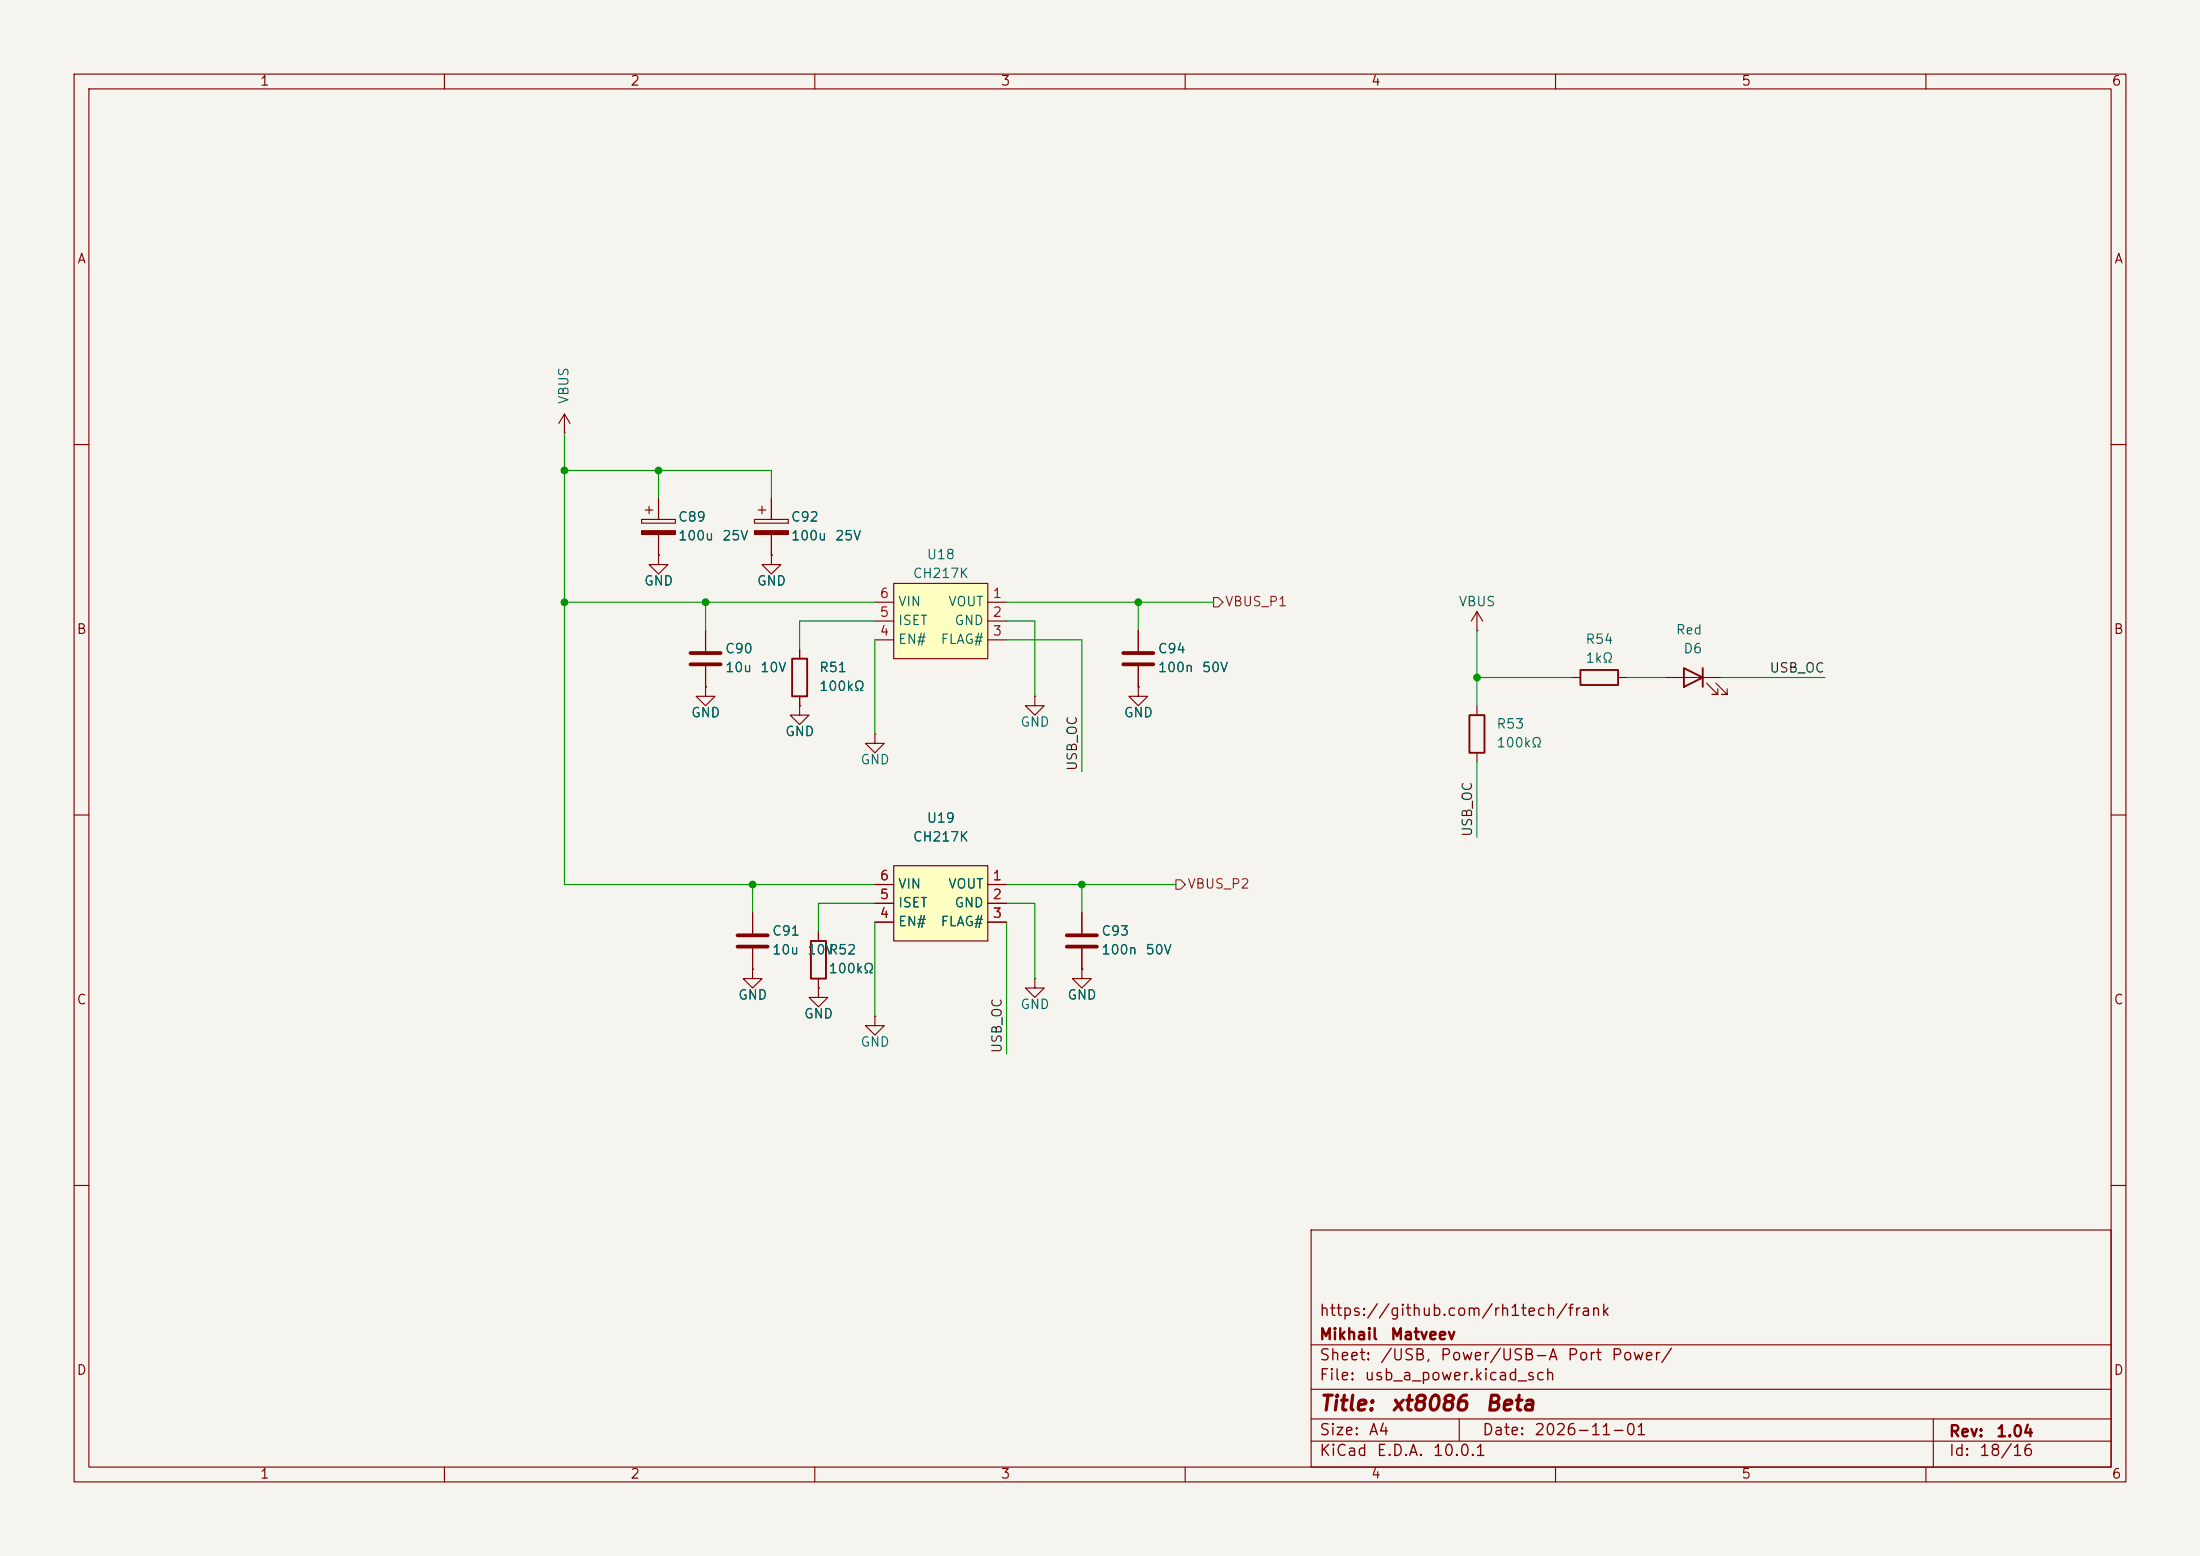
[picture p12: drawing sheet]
<svg xmlns="http://www.w3.org/2000/svg" width="297mm" height="210mm" viewBox="0 0 297 210" stroke-linecap="round" stroke-linejoin="round" font-family="sans-serif">
<path d="M0 0h297v210h-297z" fill="#f5f4ef" stroke="#f5f4ef" stroke-width=".14"/>
<g fill="none" stroke="#840000" stroke-width=".15">
<path d="M10 10h277v190h-277zM12 12h273v186h-273zM60 10v2M110 10v2M160 10v2M210 10v2M260 10v2M76.2 58.4h.1M76.2 55.9l-.8 1.3M76.2 55.9l.8 1.3M76.2 55.9v2.5M10 60h2"/>
<path d="M86.6 70.1h4.6v.5h-4.6zM87.1 68.8h1M87.6 68.3v1M88.9 74.9v1.3h1.3l-1.3 1.3-1.3-1.3h1.3M88.9 74.9h.1M88.9 67.3v2.8M88.9 72.1v2.8M101.9 70.1h4.5v.5h-4.5zM102.4 68.8h1M102.9 68.3v1M104.1 74.9v1.3h1.3l-1.3 1.3-1.2-1.3h1.2M104.1 74.9h.1"/>
<path d="M104.1 67.3v2.8M104.1 72.1v2.8M285 60h2M95.2 92.7v1.3h1.3l-1.3 1.3-1.2-1.3h1.2M95.2 92.7h.1M95.2 85.1v2.8M95.2 89.9v2.8M107.9 95.3v1.2h1.3l-1.3 1.3-1.2-1.3h1.2M107.9 95.3h.1M107.9 87.6v1.3M107.9 94v1.3M118.1 99.1v1.2h1.3l-1.3 1.3-1.3-1.3h1.3"/>
<path d="M118.1 99.1h.1M153.7 92.7v1.3h1.2l-1.2 1.3-1.3-1.3h1.3M153.7 92.7h.1M153.7 85.1v2.8M153.7 89.9v2.8M199.4 85.1h.1M199.4 82.6l-.8 1.2M199.4 82.6l.8 1.2M199.4 82.6v2.5M212.1 91.4h1.3M218.4 91.4h1.3M224.8 91.4h7.6"/>
<path d="M230.4 92.2l1.5 1.5h-.8h.8v-.7M231.6 92.2l1.6 1.5h-.8h.8v-.7M10 110h2M285 110h2M146 123.2v2.8M146 128v2.8M10 160h2M177 166h108v32h-108zM285 160h2M60 198v2M110 198v2M160 198v2"/>
<path d="M177 194.5h108M177 191.5h108M177 187.5h108M177 181.5h108M197 191.5v3M210 198v2M260 198v2M261 191.5v6.5"/>
</g>
<g fill="#840000" stroke="#840000" stroke-width=".15">
<path d="M101.9 71.6h4.5v.5h-4.5z"/>
<path d="M86.6 71.6h4.6v.5h-4.6z"/>
</g>
<path d="M93.2 88.1h4.1M93.2 89.7h4.1M151.6 88.1h4.1M151.6 89.7h4.1M144 126.2h4.1M144 127.8h4.1" fill="none" stroke="#840000" stroke-width=".51"/>
<path d="M106.9 88.9h2.1v5.1h-2.1zM213.4 90.4h5v2.1h-5zM227.3 90.2l2.6 1.2-2.6 1.3zM229.9 90.2v2.5" fill="none" stroke="#840000" stroke-width=".25"/>
<path d="M120.6 78.7h12.7v10.2h-12.7z" fill="#ffffc2"/>
<path d="M120.6 78.7h12.7v10.2h-12.7zM118.1 81.3h2.5M118.1 83.8h2.5M118.1 86.4h2.5M133.3 81.3h2.6M133.3 83.8h2.6M133.3 86.4h2.6M139.7 94v1.3h1.3l-1.3 1.2-1.3-1.2h1.3M139.7 94h.1M199.4 95.3v1.2M199.4 101.6v1.3" fill="none" stroke="#840000" stroke-width=".15"/>
<path d="M198.4 96.5h2v5.1h-2z" fill="none" stroke="#840000" stroke-width=".25"/>
<path d="M120.6 116.8h12.7v10.2h-12.7z" fill="#ffffc2"/>
<g fill="none" stroke="#840000" stroke-width=".15">
<path d="M88.9 74.9h.1M88.9 67.3v2.8M88.9 72.1v2.8M104.1 74.9h.1M104.1 67.3v2.8M104.1 72.1v2.8M95.2 92.7h.1M95.2 85.1v2.8M95.2 89.9v2.8M107.9 95.3h.1M107.9 87.6v1.3M107.9 94v1.3"/>
<path d="M153.7 92.7h.1M153.7 85.1v2.8M153.7 89.9v2.8M118.1 119.4h2.5M120.6 116.8h12.7v10.2h-12.7zM133.3 119.4h2.6M101.6 130.8v1.3h1.3l-1.3 1.3-1.3-1.3h1.3M101.6 130.8h.1M101.6 123.2v2.8M101.6 128v2.8M110.5 133.4v1.2h1.3l-1.3 1.3-1.3-1.3h1.3M110.5 133.4h.1"/>
<path d="M110.5 125.7v1.3M110.5 132.1v1.3M118.1 137.2v1.2h1.3l-1.3 1.3-1.3-1.3h1.3M118.1 137.2h.1M118.1 121.9h2.5M118.1 124.5h2.5M133.3 121.9h2.6M133.3 124.5h2.6M139.7 132.1v1.3h1.3l-1.3 1.2-1.3-1.2h1.3M139.7 132.1h.1M146 130.8v1.3h1.3l-1.3 1.3-1.2-1.3h1.2M146 130.8h.1"/>
<path d="M146 123.2v2.8M146 128v2.8"/>
</g>
<path d="M99.6 126.2h4M99.6 127.8h4" fill="none" stroke="#840000" stroke-width=".51"/>
<path d="M109.5 127h2v5.1h-2z" fill="none" stroke="#840000" stroke-width=".25"/>
<path d="M163.8 80.6h.7l.6 .7-.6 .6h-.7zM158.7 118.7h.7l.6 .7-.6 .6h-.7z" fill="none" stroke="#725600" stroke-width=".15"/>
<g fill="none" stroke="#009600" stroke-width=".15">
<path d="M76.2 58.4v61h41.9M76.2 63.5h27.9v3.8M88.9 63.5v3.8M76.2 81.3h41.9M95.2 81.3v3.8M118.1 83.8h-10.2v3.8M118.1 86.4v12.7M135.9 86.4h10.1v17.7M135.9 83.8h3.8v10.2M135.9 81.3h27.9M153.7 81.3v3.8M199.4 85.1v10.2"/>
<path d="M199.4 91.4h12.7M219.7 91.4h5.1M232.4 91.4h14M101.6 119.4v3.8M135.9 119.4h22.8M146 119.4v3.8M199.4 102.9v10.1M118.1 121.9h-7.6v3.8M118.1 124.5v12.7M135.9 121.9h3.8v10.2M135.9 124.5v17.7"/>
</g>
<g fill="#009600" stroke="#009600" stroke-width=".14">
<circle cx="146" cy="119.4" r=".46"/>
<circle cx="153.7" cy="81.3" r=".46"/>
<circle cx="199.4" cy="91.4" r=".46"/>
<circle cx="101.6" cy="119.4" r=".46"/>
<circle cx="76.2" cy="81.3" r=".46"/>
<circle cx="95.2" cy="81.3" r=".46"/>
<circle cx="76.2" cy="63.5" r=".46"/>
<circle cx="88.9" cy="63.5" r=".46"/>
</g>
<g font-size="2" fill="#840000">
<text x="178" y="190.9">Title:</text>
<text x="187.7" y="190.9">xt8086</text>
<text x="200.4" y="190.9">Beta</text>
</g>
<g font-size="1.5" fill="#840000">
<text x="178" y="178">https://github.com/rh1tech/frank</text>
<text x="178" y="184">Sheet:</text>
<text x="178" y="181.2">Mikhail</text>
<text x="186.2" y="184">/USB,</text>
<text x="187.6" y="181.2">Matveev</text>
<text x="194.3" y="184">Power/USB-A</text>
<text x="211.5" y="184">Port</text>
<text x="217.4" y="184">Power/</text>
<text x="178" y="186.7">File:</text>
<text x="184.1" y="186.7">usb_a_power.kicad_sch</text>
<text x="178" y="196.9">KiCad</text>
<text x="178" y="194.1">Size:</text>
<text x="184.7" y="194.1">A4</text>
<text x="185.7" y="196.9">E.D.A.</text>
<text x="193.3" y="196.9">10.0.1</text>
<text x="200" y="194.1">Date:</text>
<text x="207" y="194.1">2026-11-01</text>
<text x="263" y="194.3">Rev:</text>
<text x="263" y="196.9">Id:</text>
<text x="267.1" y="196.9">18/16</text>
<text x="269.4" y="194.3">1.04</text>
</g>
<g font-size="1.3" fill="#840000">
<text x="35" y="11.9">1</text>
<text x="85" y="11.9">2</text>
<text x="135" y="11.9">3</text>
<text x="185" y="11.9">4</text>
<text x="235" y="11.9">5</text>
<text x="285" y="11.9">6</text>
<text x="10.3" y="35.9">A</text>
<text x="285.3" y="35.9">A</text>
<text x="10.3" y="85.9">B</text>
<text x="285.3" y="85.9">B</text>
<text x="10.3" y="135.9">C</text>
<text x="285.3" y="135.9">C</text>
<text x="10.3" y="185.9">D</text>
<text x="285.3" y="185.9">D</text>
<text x="35" y="199.9">1</text>
<text x="85" y="199.9">2</text>
<text x="135" y="199.9">3</text>
<text x="185" y="199.9">4</text>
<text x="235" y="199.9">5</text>
<text x="285" y="199.9">6</text>
</g>
<g font-size="1.3" fill="#006464">
<text x="77.1" y="54.6" transform="rotate(-90 77.1 54.6)">VBUS</text>
<text x="91.4" y="70.7">C89</text>
<text x="106.7" y="70.7">C92</text>
<text x="91.4" y="73.3">100u</text>
<text x="97.4" y="73.3">25V</text>
<text x="106.7" y="73.3">100u</text>
<text x="112.6" y="73.3">25V</text>
<text x="125" y="75.8">U18</text>
<text x="86.9" y="79.3">GND</text>
<text x="102.1" y="79.3">GND</text>
<text x="121.2" y="82.1">VIN</text>
<text x="123.1" y="78.3">CH217K</text>
<text x="127.9" y="82.1">VOUT</text>
<text x="196.8" y="82.1">VBUS</text>
<text x="97.8" y="88.5">C90</text>
<text x="121.2" y="87.2">EN#</text>
<text x="121.2" y="84.7">ISET</text>
<text x="126.9" y="87.2">FLAG#</text>
<text x="128.8" y="84.7">GND</text>
<text x="156.2" y="88.5">C94</text>
<text x="214" y="87.2">R54</text>
<text x="214" y="89.8">1kΩ</text>
<text x="226.1" y="86">Red</text>
<text x="227.2" y="88.5">D6</text>
<text x="97.8" y="91">10u</text>
<text x="102.5" y="91">10V</text>
<text x="110.5" y="91">R51</text>
<text x="110.5" y="93.6">100kΩ</text>
<text x="156.2" y="91">100n</text>
<text x="162.2" y="91">50V</text>
<text x="93.2" y="97.1">GND</text>
<text x="105.9" y="99.7">GND</text>
<text x="137.7" y="98.4">GND</text>
<text x="151.6" y="97.1">GND</text>
<text x="201.9" y="98.7">R53</text>
<text x="201.9" y="101.2">100kΩ</text>
<text x="116.1" y="103.5">GND</text>
<text x="123.1" y="113.9">CH217K</text>
<text x="125" y="111.4">U19</text>
<text x="121.2" y="125.3">EN#</text>
<text x="121.2" y="122.8">ISET</text>
<text x="121.2" y="120.2">VIN</text>
<text x="126.9" y="125.3">FLAG#</text>
<text x="127.9" y="120.2">VOUT</text>
<text x="128.8" y="122.8">GND</text>
<text x="104.1" y="126.6">C91</text>
<text x="104.1" y="129.1">10u</text>
<text x="108.9" y="129.1">10V</text>
<text x="111.8" y="129.1">R52</text>
<text x="111.8" y="131.7">100kΩ</text>
<text x="148.6" y="129.1">100n</text>
<text x="148.6" y="126.6">C93</text>
<text x="154.5" y="129.1">50V</text>
<text x="99.6" y="135.2">GND</text>
<text x="108.5" y="137.8">GND</text>
<text x="137.7" y="136.5">GND</text>
<text x="144" y="135.2">GND</text>
<text x="116.1" y="141.6">GND</text>
</g>
<g font-size="1.3" fill="#a90000">
<text x="118.7" y="83.6">5</text>
<text x="118.7" y="81">6</text>
<text x="133.9" y="81">1</text>
<text x="133.9" y="83.6">2</text>
<text x="118.7" y="86.1">4</text>
<text x="133.9" y="86.1">3</text>
<text x="118.7" y="119.1">6</text>
<text x="133.9" y="119.1">1</text>
<text x="118.7" y="124.2">4</text>
<text x="118.7" y="121.7">5</text>
<text x="133.9" y="121.7">2</text>
<text x="133.9" y="124.2">3</text>
</g>
<g font-size="1.3" fill="#725600">
<text x="165.3" y="82.1">VBUS_P1</text>
<text x="160.2" y="120.2">VBUS_P2</text>
</g>
<g font-size="1.3" fill="#0f0f0f">
<text x="238.8" y="91.1">USB_OC</text>
<text x="145.7" y="104.1" transform="rotate(-90 145.7 104.1)">USB_OC</text>
<text x="199" y="113" transform="rotate(-90 199 113)">USB_OC</text>
<text x="135.5" y="142.2" transform="rotate(-90 135.5 142.2)">USB_OC</text>
</g>
</svg>
